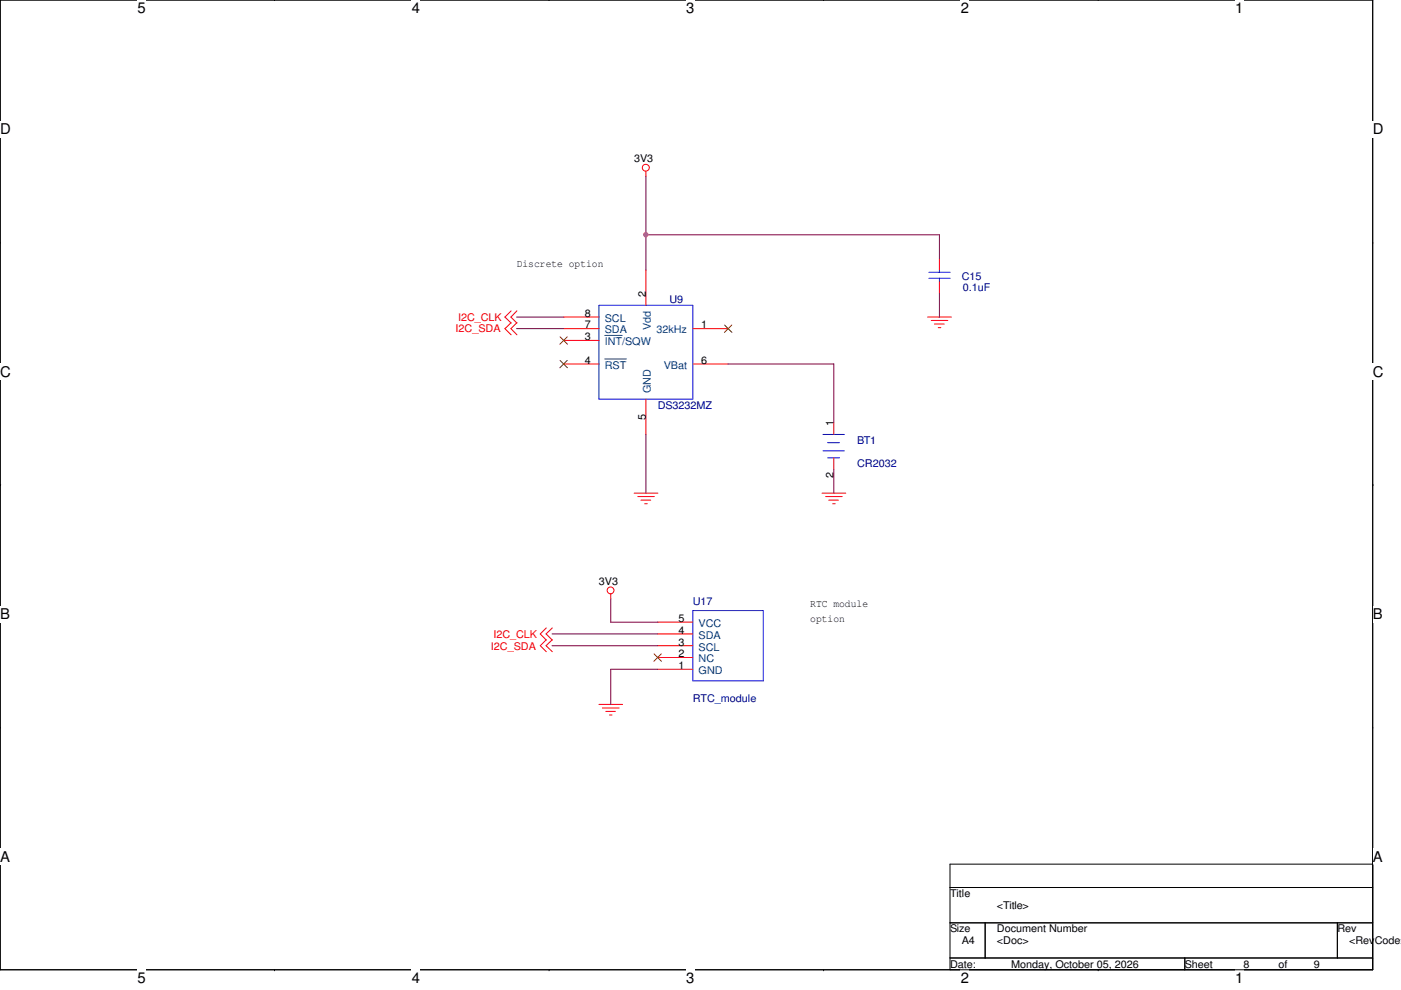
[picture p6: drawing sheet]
<svg xmlns="http://www.w3.org/2000/svg" width="297mm" height="210mm" viewBox="0 0 297 210" stroke-linecap="round" stroke-linejoin="round" font-family="sans-serif">
<path d="M0 0h291v205.6h-291z" fill="none" stroke="#000" stroke-width=".21"/>
<g fill="#fff">
<path d="M29.1 0h1.8v3.5h-1.8z"/>
<path d="M29.1 205.6h1.8v3.5h-1.8z"/>
</g>
<path d="M58.2 0h.1M58.2 205.6h.1" fill="none" stroke="#000" stroke-width=".21"/>
<g fill="#fff">
<path d="M87.3 0h1.7v3.5h-1.7z"/>
<path d="M87.3 205.6h1.7v3.5h-1.7z"/>
</g>
<path d="M116.4 0h.1M116.4 205.6h.1" fill="none" stroke="#000" stroke-width=".21"/>
<g fill="#fff">
<path d="M145.5 0h1.7v3.5h-1.7z"/>
<path d="M145.5 205.6h1.7v3.5h-1.7z"/>
</g>
<path d="M174.6 0h.1M174.6 205.6h.1" fill="none" stroke="#000" stroke-width=".21"/>
<g fill="#fff">
<path d="M203.7 0h1.7v3.5h-1.7z"/>
<path d="M203.7 205.6h1.7v3.5h-1.7z"/>
</g>
<path d="M232.8 0h.1M232.8 205.6h.1" fill="none" stroke="#000" stroke-width=".21"/>
<g fill="#fff">
<path d="M261.9 0h1.7v3.5h-1.7z"/>
<path d="M261.9 205.6h1.7v3.5h-1.7z"/>
<path d="M0 25.7h2.3v3.5h-2.3z"/>
<path d="M291 25.7h2.3v3.5h-2.3z"/>
<path d="M0 77.1h2.3v3.5h-2.3z"/>
<path d="M291 77.1h2.3v3.5h-2.3z"/>
</g>
<path d="M0 51.4h.1M291 51.4h.1" fill="none" stroke="#000" stroke-width=".21"/>
<g fill="#fff">
<path d="M0 128.5h2.1v3.5h-2.1z"/>
<path d="M291 128.5h2.1v3.5h-2.1z"/>
</g>
<path d="M0 102.8h.1M291 102.8h.1" fill="none" stroke="#000" stroke-width=".21"/>
<g fill="#fff">
<path d="M0 179.9h2.1v3.4h-2.1z"/>
<path d="M291 179.9h2.1v3.4h-2.1z"/>
</g>
<path d="M0 154.2h.1M291 154.2h.1M201.4 183.2h89.6v22.4h-89.6zM201.4 188.2h89.6M201.4 195.7h89.6M208.9 195.7v7.4M283.5 195.7v7.4M201.4 203.1h89.6M251.2 203.1v2.5" fill="none" stroke="#000" stroke-width=".21"/>
<g fill="none" stroke="#f00" stroke-width=".21">
<path d="M136.9 36.3v1.1M136.9 57.2v7.5M199.2 54.8v2.4M199.2 59.7v2.5M108.4 65.9l-1.3 1.3 1.3 1.3M108.4 68.4l-1.3 1.3 1.3 1.3M109.6 65.9l-1.3 1.3 1.3 1.3M109.6 68.4l-1.3 1.3 1.3 1.3M119.5 67.2h7.5M119.5 69.7h7.5M119.5 72.2h7.5M119.5 77.2h7.5"/>
<path d="M146.9 69.7h7.5M146.9 77.2h7.5M196.7 67.2h5M197.4 67.9h3.6M198.1 68.7h2.1M198.9 69.5h.6M136.9 84.6v7.5M176.8 89.6v2.5M176.8 97.1v2.5M134.4 104.6h5.1M135.2 105.3h3.5M135.9 106h2.1"/>
<path d="M136.7 106.8h.5M174.3 104.6h5M175 105.3h3.6M175.7 106h2.1M176.5 106.8h.6M115.8 133.1l-1.2 1.3 1.2 1.3M115.8 135.6l-1.2 1.3 1.2 1.3M117.1 133.1l-1.3 1.3 1.3 1.3M117.1 135.6l-1.3 1.3 1.3 1.3M129.5 125.9v1.1M139.4 139.4h7.5M139.4 136.9h7.5"/>
<path d="M139.4 134.4h7.5M139.4 131.9h7.5M127 149.4h5M127.7 150.1h3.6M128.4 150.8h2.1M129.2 151.6h.5M139.4 141.9h7.5"/>
<circle cx="136.9" cy="35.6" r=".74"/>
<circle cx="129.4" cy="125.2" r=".72"/>
</g>
<path d="M196.9 59h4.6M196.9 57.7h4.6M199.2 57.2v.6M199.2 59v.7M127 64.7h19.9v19.9h-19.9zM174.5 92.1h4.5M174.5 95.6h4.5M175.5 97.1h2.5M175.5 93.9h2.5M146.9 129.5h14.9v14.9h-14.9z" fill="none" stroke="#00f" stroke-width=".21"/>
<path d="M128.2 71.1h3.7M128.2 76.1h4.6" fill="none" stroke="#004080" stroke-width=".21"/>
<path d="M118.7 71.4l1.6 1.6M118.7 76.4l1.6 1.6M120.3 71.4l-1.6 1.6M120.3 76.4l-1.6 1.6M153.6 68.9l1.6 1.6M155.1 68.9l-1.5 1.6M138.7 138.6l1.5 1.6M140.2 138.6l-1.6 1.6" fill="none" stroke="#804000" stroke-width=".21"/>
<g fill="none" stroke="#800040" stroke-width=".21">
<path d="M136.9 37.3v20M136.9 49.8h62.3v5M109.5 67.2h10M109.5 69.7h10M154.3 77.2h22.5M176.8 77.1v12.5M199.2 62.2v5.1M136.9 92.1v12.5M176.8 99.6v5M117 134.4h22.5M117 136.9h22.5M129.5 127v5l10-.1"/>
<path d="M129.5 141.9h9.9M129.5 141.9v7.5"/>
</g>
<circle cx="136.9" cy="49.8" r=".49" fill="#f0f"/>
<circle cx="136.9" cy="49.8" r=".49" fill="none" stroke="#f0f" stroke-width=".21"/>
<g font-size="3.1">
<text x="29.1" y="2.8">5</text>
<text x="87.3" y="2.8">4</text>
<text x="145.5" y="2.8">3</text>
<text x="203.7" y="2.8">2</text>
<text x="261.9" y="2.8">1</text>
<text x="0" y="28.5">D</text>
<text x="291" y="28.5">D</text>
<text x="0" y="79.9">C</text>
<text x="291" y="79.9">C</text>
<text x="0" y="131.3">B</text>
<text x="291" y="131.3">B</text>
<text x="0" y="182.7">A</text>
<text x="291" y="182.7">A</text>
<text x="29.1" y="208.4">5</text>
<text x="87.3" y="208.4">4</text>
<text x="145.5" y="208.4">3</text>
<text x="203.7" y="208.4">2</text>
<text x="261.9" y="208.4">1</text>
</g>
<g font-size="2.2">
<text x="134.4" y="34.4">3V3</text>
<text x="109.6" y="56.6">Discrete option</text>
<text x="136.9" y="63" transform="rotate(-90 136.9 63)">2</text>
<text x="124" y="67.2">8</text>
<text x="124" y="69.6">7</text>
<text x="148.6" y="69.6">1</text>
<text x="124" y="72.1">3</text>
<text x="124" y="77.1">4</text>
<text x="148.6" y="77.1">6</text>
<text x="136.9" y="89" transform="rotate(-90 136.9 89)">5</text>
<text x="176.7" y="90.4" transform="rotate(-90 176.7 90.4)">1</text>
<text x="176.7" y="101.4" transform="rotate(-90 176.7 101.4)">2</text>
<text x="127" y="124">3V3</text>
<text x="143.9" y="131.9">5</text>
<text x="171.8" y="128.8">RTC module</text>
<text x="171.8" y="131.8">option</text>
<text x="143.9" y="136.9">3</text>
<text x="143.9" y="134.4">4</text>
<text x="143.9" y="141.9">1</text>
<text x="143.9" y="139.4">2</text>
<text x="201.4" y="190.2">Title</text>
<text x="201.4" y="197.7">Size</text>
<text x="211.4" y="197.7">Document Number</text>
<text x="211.4" y="192.7">&lt;Title&gt;</text>
<text x="283.5" y="197.7">Rev</text>
<text x="203.9" y="200.2">A4</text>
<text x="211.4" y="200.2">&lt;Doc&gt;</text>
<text x="286" y="200.2">&lt;RevCode&gt;</text>
<text x="201.4" y="205.1">Date:</text>
<text x="214.4" y="205.1">Monday, October 05, 2026</text>
<text x="251.2" y="205.1">Sheet</text>
<text x="263.6" y="205.1">8</text>
<text x="271.1" y="205.1">of</text>
<text x="278.6" y="205.1">9</text>
</g>
<g font-size="2.2" fill="#000080">
<text x="203.9" y="59.3">C15</text>
<text x="141.9" y="64.3">U9</text>
<text x="204.2" y="61.8">0.1uF</text>
<text x="139.4" y="86.7">DS3232MZ</text>
<text x="181.7" y="94.1">BT1</text>
<text x="181.7" y="99.1">CR2032</text>
<text x="146.9" y="128.2">U17</text>
<text x="146.9" y="148.9">RTC_module</text>
</g>
<g font-size="2.2" fill="#f00">
<text x="96.6" y="70.5">I2C_SDA</text>
<text x="97.1" y="68">I2C_CLK</text>
<text x="104.1" y="137.7">I2C_SDA</text>
<text x="104.6" y="135.2">I2C_CLK</text>
</g>
<g font-size="2.2" fill="#004080">
<text x="128.2" y="68.2">SCL</text>
<text x="128.2" y="70.7">SDA</text>
<text x="138" y="70" transform="rotate(-90 138 70)">Vdd</text>
<text x="139.2" y="70.7">32kHz</text>
<text x="128.2" y="73.2">INT/SQW</text>
<text x="128.2" y="78.2">RST</text>
<text x="138" y="83.4" transform="rotate(-90 138 83.4)">GND</text>
<text x="140.7" y="78.2">VBat</text>
<text x="148.1" y="137.9">SCL</text>
<text x="148.1" y="135.4">SDA</text>
<text x="148.1" y="132.9">VCC</text>
<text x="148.1" y="142.9">GND</text>
<text x="148.1" y="140.4">NC</text>
</g>
</svg>
